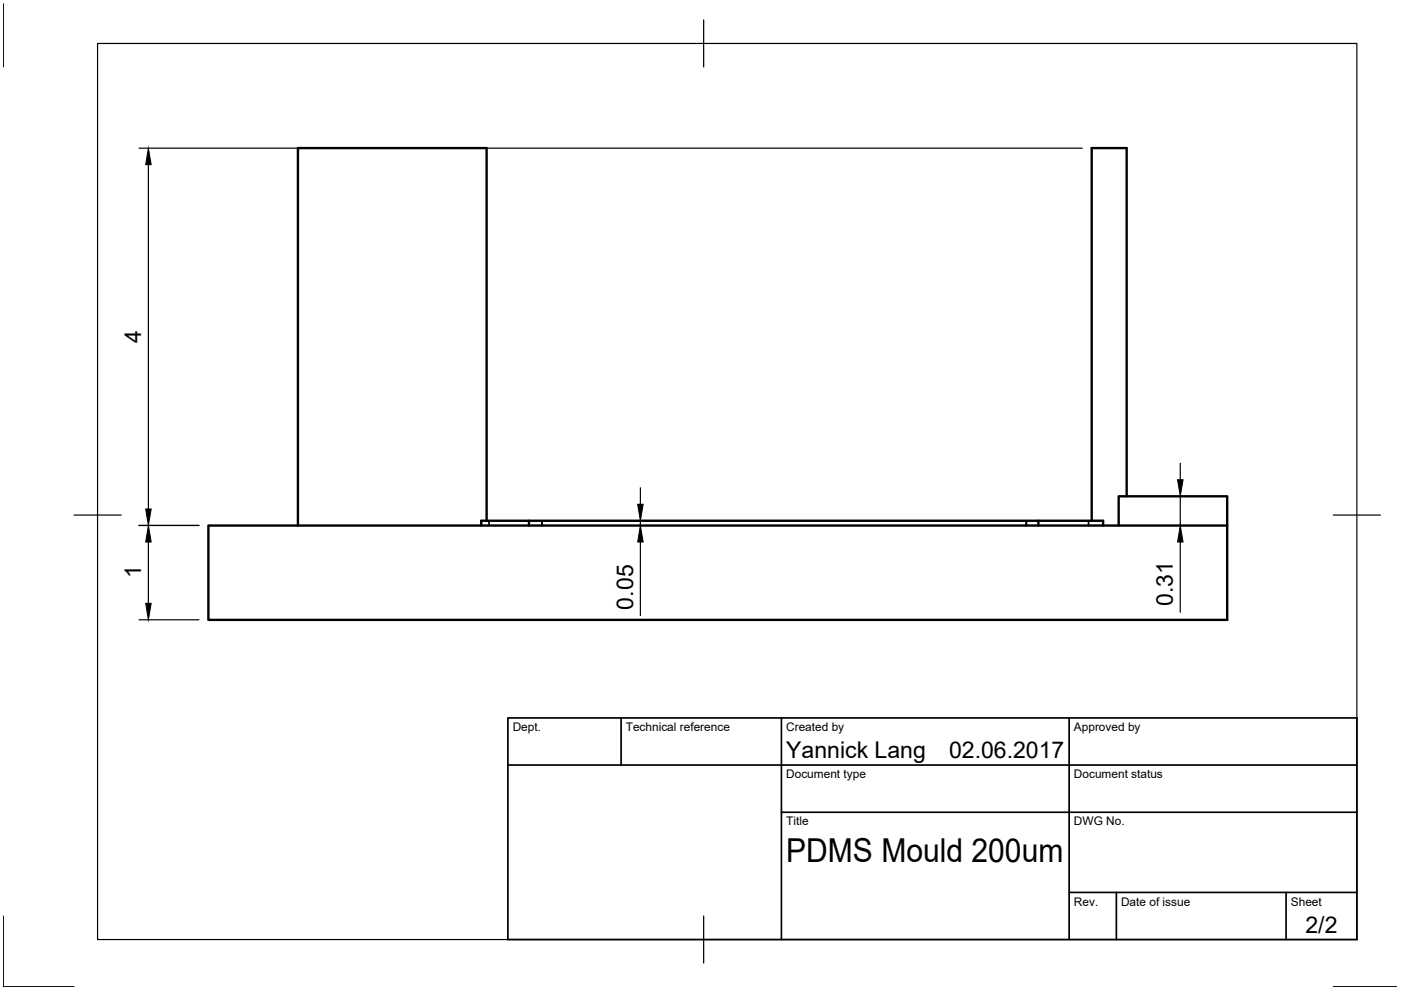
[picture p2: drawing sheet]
<svg xmlns="http://www.w3.org/2000/svg" width="297mm" height="210mm" viewBox="0 0 297 210" stroke-linecap="round" stroke-linejoin="round" font-family="sans-serif">
<!-- layer: Sichtbar -->
<path d="M44.2 111.4h216v20h-216zM103.2 110.4v-79h-40v80M112.1 110.4h-10.1v1M220.2 111.4v-1h13.7v1M220.2 110.4h-108.1v1M237.2 111.4v-6.2h23v6.2M238.9 105.2v-73.8h-7.4v79" fill="none" stroke="#000" stroke-width=".51"/>
<!-- layer: Verdeckt -->
<path d="M103.7 110.4v1M114.9 110.4v1M217.6 110.4v1M230.8 110.4v1" fill="none" stroke="#000" stroke-width=".36"/>
<!-- layer: Border -->
<path d="M.7 .8v13.4M20.7 9.2h267v190h-267zM149.2 4.2v10M15.7 109.2h10M282.7 109.2h10M.7 194.2v15h15M149.2 194.2v10M282.7 209.2h13.4" fill="none" stroke="#000" stroke-width=".25"/>
<!-- layer: TitleBlock -->
<path d="M107.7 152.2h180v47h-180zM131.7 152.2v10M165.7 152.2v47M226.7 152.2v47M107.7 162.2h180M165.7 172.2h122M226.7 189.2h61M236.7 189.2v10M272.7 189.2v10" fill="none" stroke="#000" stroke-width=".36"/>
<!-- layer: Dimensions -->
<path d="M29.5 31.4h200M31.5 34.9v73M250.2 98.2v3.5M29.5 111.4h12.7M31.5 114.9v13M135.8 103.4v3.5M135.8 110.4v1M135.8 114.9v15.6M250.2 105.2v6.2M250.2 114.9v14.9M29.5 131.4h12.7" fill="none" stroke="#000" stroke-width=".25"/>
<path d="M31.5 31.4l.6 3.5h-1.2zM31.5 111.4l.6 3.5h-1.2zM30.9 107.9h1.2l-.6 3.5zM135.2 106.9h1.2l-.6 3.5zM135.8 111.4l.6 3.5h-1.2zM249.7 101.7h1.1l-.6 3.5zM250.2 111.4l.6 3.5h-1.1zM30.9 127.9h1.2l-.6 3.5z" fill="#000" stroke="#000" stroke-width=".21"/>
<text font-size="7" x="166.7" y="182.7">PDMS Mould 200um</text>
<g font-size="4.9">
<text x="30" y="72.7" transform="rotate(-90 30 72.7)">4</text>
<text x="30" y="122.6" transform="rotate(-90 30 122.6)">1</text>
<text x="134.2" y="129.2" transform="rotate(-90 134.2 129.2)">0.05</text>
<text x="248.7" y="128.5" transform="rotate(-90 248.7 128.5)">0.31</text>
<text x="166.7" y="160.7">Yannick Lang</text>
<text x="201.2" y="160.7">02.06.2017</text>
<text x="276.8" y="197.9">2/2</text>
</g>
<g font-size="2.5">
<text x="108.7" y="155">Dept.</text>
<text x="132.7" y="155">Technical reference</text>
<text x="166.7" y="155">Created by</text>
<text x="227.7" y="155">Approved by</text>
<text x="166.7" y="165">Document type</text>
<text x="227.7" y="165">Document status</text>
<text x="166.7" y="175">Title</text>
<text x="227.7" y="175">DWG No.</text>
<text x="227.7" y="192">Rev.</text>
<text x="237.7" y="192">Date of issue</text>
<text x="273.7" y="192">Sheet</text>
</g>
</svg>
